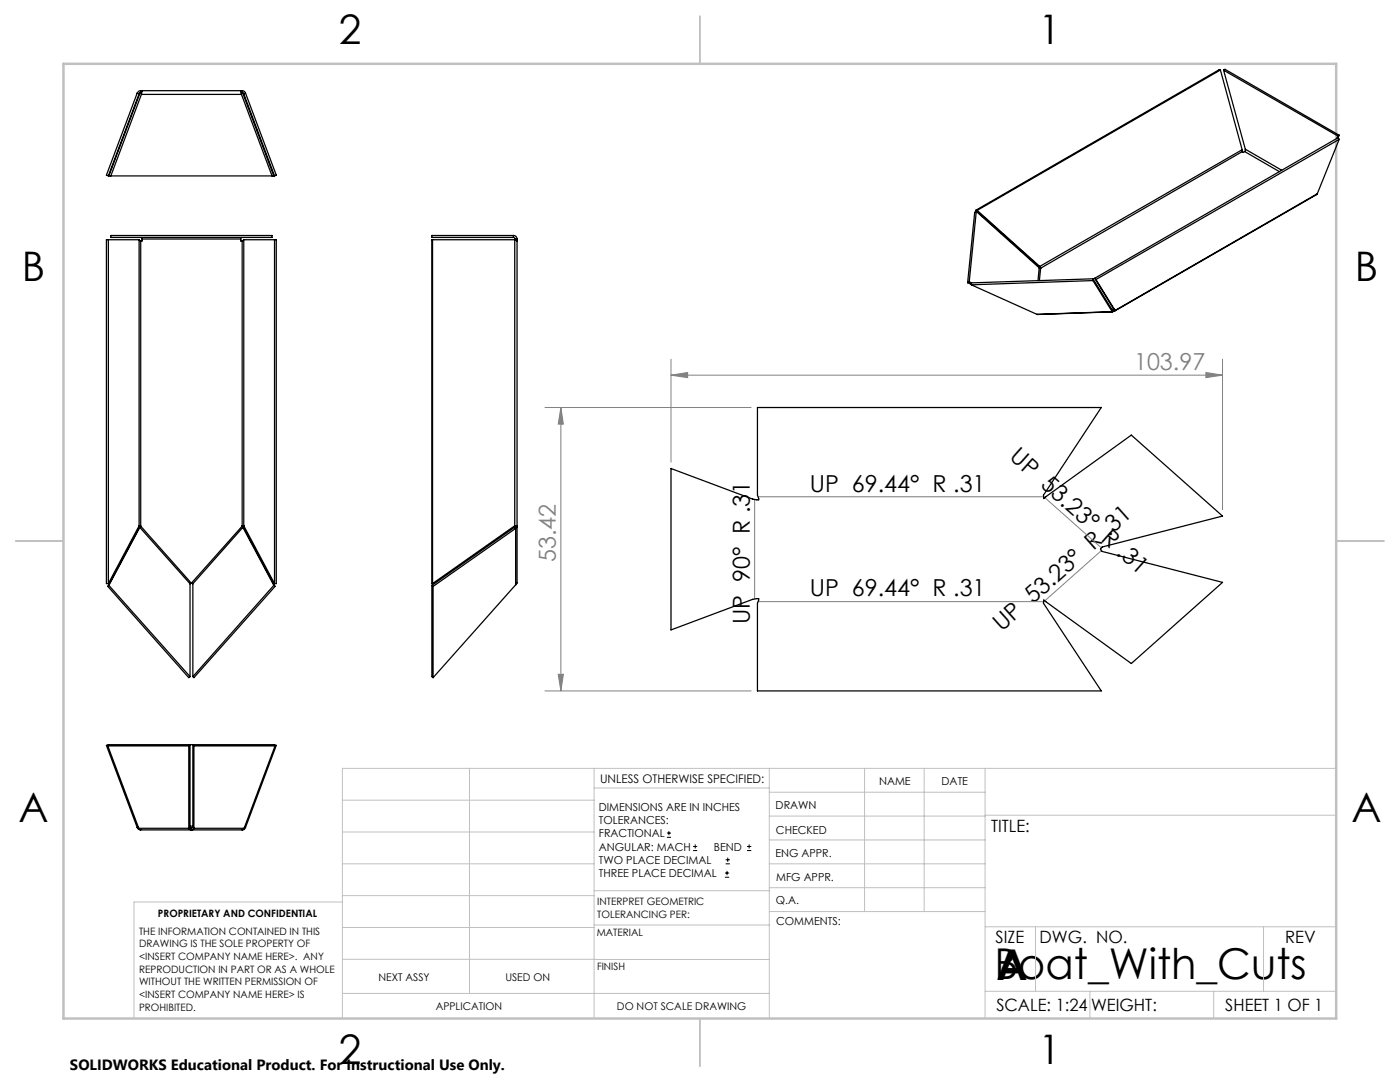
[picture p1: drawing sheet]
<svg xmlns="http://www.w3.org/2000/svg" width="279mm" height="216mm" viewBox="0 0 279 216" stroke-linecap="round" stroke-linejoin="round" font-family="sans-serif">
<g fill="none" stroke="#000" stroke-width=".2">
<path d="M133.1 167.1h.8M133.1 166.2h.8M133.5 165.8v.9M138.3 169.7h.8M138.3 168.9h.8M138.7 168.5v.8M144.7 175h.8M144.7 174.2h.8M144.8 172.4h.9M144.8 171.6h.9M145.1 173.8v.8M145.2 171.1v.9"/>
<path d="M149.1 169.7h.8M149.1 168.9h.8M149.5 168.5v.8"/>
</g>
<g fill="none" stroke="#808080" stroke-width=".2">
<path d="M133.9 74.9l3.3-.6v1.1zM133.9 71.7v20.5M133.9 74.9h110.1M240.7 74.3l3.3 .6-3.3 .5zM244 71.7v30M108.8 81.3h41.1M111.9 81.3l.5 3.3h-1zM111.9 81.3v56.6M150.6 99.7v19.8M151.3 99.1h57M208.5 99.3l11.3 10M219.8 109.9l-11.3 10"/>
<path d="M108.8 137.9h41.1M111.4 134.5h1l-.5 3.4zM151.3 120.1h57"/>
</g>
<g fill="none" stroke="#c0c0c0" stroke-width=".2">
<path d="M68.3 159.7h50.3M93.7 153.3v44.9M118.6 153.3v49.9M118.6 157.2h34.9M153.5 153.3v49.9M153.5 158.1h43.1M172.5 153.3v28.6M184.4 153.3v28.6M196.6 153.3v49.9M266.7 153.3h-198.4v49.9M68.3 178.7h50.3M68.3 172.4h50.3"/>
<path d="M68.3 166h50.3M68.3 180h-41.6v23.2M118.6 177.7h35M153.5 167.6h43.1M153.5 162.8h43.1M153.5 172.4h43.1M153.5 177.1h43.1M196.6 162.7h70.1M68.3 198.2h85.2M68.3 191.4l85.2 .1M68.3 185.1h50.3M118.6 184.6h35"/>
<path d="M153.6 181.9h43M196.6 197.8h70.1M196.6 184.9h70.1M206.7 184.9v12.9M217.5 197.8v5.4M242.2 197.8v5.4M252.2 184.9v12.9"/>
</g>
<path d="M139.7 3.2v9.5M3.1 107.9h9.6M266.7 107.9h9.5M139.7 203.2v9.6" fill="none" stroke="#c0c0c0" stroke-width=".25"/>
<path d="M12.7 12.7h254v190.5h-254z" fill="none" stroke="#c0c0c0" stroke-width=".5"/>
<g fill="#808080">
<path d="M133.9 74.9l3.3-.6v1.1zM240.7 74.3l3.3 .6-3.3 .5z"/>
<path d="M111.9 81.3l.5 3.3h-1zM111.4 134.5h1l-.5 3.4z"/>
</g>
<g fill="none" stroke="#000" stroke-width=".25">
<path d="M27.4 18.6l.4 .1M27.4 18.6l-6.2 16.4 .4 .1 6.2-16.4M27.9 18.6h.1M27.9 18.6h.4M27.9 18.6l-6.2 16.5M28.1 18.5l-.3 .2M28.1 18.1l-.4 .1-.3 .4M28.1 18.5l-.2 .1M28.1 18.1v.4M28.1 18.1h20.3M28.1 18.5h.2M28.2 18.8h20"/>
<path d="M28.2 18.8l-6.1 16.3M28.4 18.1l-.2 .7M48 18.1l.2 .7M48.1 18.5h.2M48.2 18.6h.3M48.2 18.8l6.1 16.3M48.3 18.5l.3 .2M48.3 18.1l.5 .1 .2 .4M48.3 18.5l.2 .1M48.3 18.1v.4M48.5 18.6l6.1 16.5M48.5 18.6h.1"/>
<path d="M49 18.6l-.4 .1M49 18.6l6.1 16.4-.3 .1-6.2-16.4M243.6 14l-48.6 28M243.6 14l4.3 15.9M243.6 14l-.3-.1-48.5 28M244.2 14l22.8 13.1M244.2 14l4.3 15.8M244.2 14l.3-.2 22.8 13.2M21.7 35v.1M21.7 35.1h32.9M54.8 35l-.2 .1M247.9 29.9v.4"/>
<path d="M247.9 30.3l-40.2 23.2M247.9 29.9l-40.4 23.3M248.4 30.2l-.3 .2-.2-.1M248.4 30.2l6.9 4.1M248.5 29.8l-.1 .4M248.5 29.8l7.3 4.2M262.9 38.7l-40.5 23.4M262.9 38.7l-40.4 23.2M267 27.1l-.2 .6M267.3 27.8l-.3-.3-48.5 28M267.3 27.8l-48.6 28M267.3 27.8l-4.4 10.9"/>
<path d="M267.3 27l-.3 .1M267.3 27l-.3 .6M21.6 47.8v68.7M22.1 47h32.2v.4h-32.2zM27.8 47.8l.3 .3M27.8 47.8h-6.6v68.7h.4M27.8 47.8v57.1M28.1 48.1v56.9M28.2 47.4l.2 .3M28.4 47.7h19.6M28.4 47.7v.4h-.3M48 47.7v.4h.3"/>
<path d="M48.2 47.4l-.2 .3M48.3 48.1v56.9M48.6 47.8l-.3 .3M48.6 47.8h6.5v68.7h-.3M48.6 47.8v57.1M54.8 47.8v68.7M86.3 47.8v68.7M102.4 47a.67 .67 0 0 1 .8 .7M102.4 47.4h.3l.1 .3M102.4 47h-16.2v.4h16.2M102.4 47v.4M102.7 47.8l.5 .3"/>
<path d="M102.7 47.8h-16.5v68.7h.1M102.7 47.8v57.1M102.8 47.7h.4M102.8 47.7v.1M103.2 47.7v68.7l-.3 .3M193.1 56.4l.7 .3M193.4 56.2l-.3 .2M193.4 56.2l.5 .2M193.9 56.8l13 5.9M194.8 41.9l12.5 11.2M194.8 41.9l.2 .1M194.8 42.2l-1.4 14"/>
<path d="M194.8 42.2l-.3 .2-1.4 14M194.8 42.2l12.6 11.2M195 42l12.5 11.2M207.3 53.1l.1 .3M207.3 53.1l.2 .1M207.4 53.4l.3 .1M207.4 53.4l-.2 2.6M207.5 53.2l.1 .1M207.6 53.3l.1 .2M207.6 53.3l-.2 .1M207.7 53.5l-.3 2.5M218.1 55.6l-24.3 .8 .1 .4"/>
<path d="M218.1 55.6v.4M218.1 56l-24.2 .8M218.1 56l3.9 6.2M218.1 55.6l3.8 6.2M218.5 55.5l3.8 6.2M218.5 55.5l.2 .3M218.7 55.8l3.8 6.1M206.9 62.7l.1 .1M221.9 61.8l.1 .4M221.9 61.8h.1M222 62.2l-15.1 .5M222 62.1v.1"/>
<path d="M222 61.8h-.1M222 62.1h.4M222 61.8h.2M222 61.8v.3M222.2 61.8l.2 .3M222.3 61.6l-.3 .2M222.3 61.7l-.1 .1M222.3 61.7l.2 .2M222.5 61.9l-.1 .2M133.9 93.5l16.3 6.1 1.2 .1-.2-.9v-17.5h68.6l-11.6 17.5 .1 .7 17.5-12.7 18.2 16.2-24 6.1-.4 .5 .4 .4 24 6.2-18.2 16.2-17.5-12.7-.1 .7 11.6 17.5h-68.6v-17.5l.2-.9-1.2 .1-16.3 6.1zM21.5 117l16.2 18.2 .2-.2M21.7 116.8l-.2 .2"/>
<path d="M21.7 116.8l16.2 18.2M27.7 105.4l-6.2 11.6M27.8 104.9v.1M27.8 104.9l-6.2 11.6M27.8 105h.3M27.8 105h-.1h.4M27.9 105.2l-6.2 11.6M27.9 105.2l-.2 .2M27.9 105.2l10 11.3M28.1 105l-.2 .2M28.1 105l-.4 .4M28.1 105l10 11.3"/>
<path d="M37.9 116.5v18.5M38.1 116.3l-.2 .2M38.1 116.3l-.2 .1M38.1 116.3h.1M38.2 116.3l.3 .2M38.2 116.3l.3 .1M38.5 116.5v18.5M48.3 105l.2 .2M48.3 105l.4 .4M48.3 105l-10.1 11.3M48.5 105.2l-10 11.3M48.5 105.2l6.1 11.6"/>
<path d="M48.5 105.2l.2 .2M48.5 105h-.2M48.5 105h.1h-.3M48.6 104.9l-.1 .1M48.6 104.9l6.2 11.6M48.7 105.4l6.2 11.6M54.6 116.8l-16.1 18.2M54.6 116.8l.3 .2M54.9 117l-16.2 18.2-.2-.2M86.2 116.8v18.2l.2 .2M86.2 116.8l.2 .2M86.4 117v18.2"/>
<path d="M102.7 105.2l-16.5 11.6M102.7 105.2l.2 .2M102.7 104.9l.1 .2-.1 .1M102.7 105h.1M102.7 105h.5M102.7 104.9l.5 .1M102.7 104.9l-16.4 11.6M102.9 105.4l-16.5 11.6M102.9 105.4v11.3M102.9 116.7l-16.5 18.5M103.2 105l-.3 .4M21.5 148.8l.2-.2h32.9l.3 .2"/>
<path d="M21.5 148.8h16.2M21.5 148.8l6.2 16.5M21.7 148.7h-.5l6.2 16.4M37.7 148.8l.2-.2v16.5M37.7 148.8v16.5M38.7 148.8l-.2-.2v16.5M38.7 148.8h16.2M38.7 148.8v16.5M54.8 148.7h.3l-6.1 16.4M54.9 148.8l-6.2 16.5M27.4 165.1l.2 .3M27.6 165.4l.5 .2"/>
<path d="M27.6 165l-.2 .1M27.7 165.3l.4 .3M27.7 165.3h10M27.7 165.3l-.1 .1M28.1 165.6h20.2M37.9 165.1l.2 .1M37.9 165.1l-.2 .2M37.9 164.9h.6M38.1 165.2v.4l-.4-.3M38.1 165.2h.1M38.2 165.2v.4l.4-.1 .1-.2M38.5 165.1l-.3 .1"/>
<path d="M38.5 165.1l.2 .2M38.7 165.3h10M48.7 165.3l-.4 .3M48.7 165.3l.1 .1M48.8 165.4l-.5 .2M48.8 165l.2 .1M49 165.1l-.2 .3"/>
</g>
<g font-size="8.5">
<text x="198.5" y="195.4">Boat_With_Cuts</text>
<text x="198.9" y="195.5">A</text>
</g>
<g font-size="8.1">
<text x="67.6" y="8.9">2</text>
<text x="207.3" y="8.9">1</text>
<text x="4.4" y="56.1">B</text>
<text x="270.4" y="56.1">B</text>
<text x="3.7" y="164.1">A</text>
<text x="269.7" y="164.1">A</text>
<text x="67.6" y="212.4">2</text>
<text x="207.3" y="212.4">1</text>
</g>
<g font-size="4.7" fill="#808080">
<text x="226.3" y="73.8">103.97</text>
<text x="110.9" y="112.1" transform="rotate(-90 110.9 112.1)">53.42</text>
</g>
<g font-size="4.7">
<text x="201.2" y="91.5" transform="rotate(42 201.2 91.5)">UP 53.23° R .31</text>
<text x="161.6" y="98.1">UP 69.44° R .31</text>
<text x="161.6" y="119">UP 69.44° R .31</text>
<text x="149.6" y="124.5" transform="rotate(-90 149.6 124.5)">UP 90° R .31</text>
<text x="199.9" y="126.2" transform="rotate(-42 199.9 126.2)">UP 53.23° R .31</text>
</g>
<g font-size="3.4">
<text x="197.8" y="166">TITLE:</text>
<text x="198.7" y="188.1">SIZE</text>
<text x="207.5" y="188.1">DWG. NO.</text>
<text x="256.5" y="188.2">REV</text>
<text x="198.8" y="201.7">SCALE: 1:24</text>
<text x="217.7" y="201.8">WEIGHT:</text>
<text x="244.5" y="201.7">SHEET 1 OF 1</text>
</g>
<text font-size="3" x="14" y="213.5">SOLIDWORKS Educational Product. For Instructional Use Only.</text>
<text font-size="2.4" x="119.8" y="156.2">UNLESS OTHERWISE SPECIFIED:</text>
<g font-size="2.2">
<text x="119.5" y="161.8">DIMENSIONS ARE IN INCHES</text>
<text x="154.8" y="161.4">DRAWN</text>
<text x="175.4" y="156.6">NAME</text>
<text x="187.9" y="156.7">DATE</text>
<text x="119.5" y="164.4">TOLERANCES:</text>
<text x="119.5" y="167.1">FRACTIONAL</text>
<text x="154.9" y="166.3">CHECKED</text>
<text x="119.5" y="169.7">ANGULAR: MACH</text>
<text x="119.5" y="172.4">TWO PLACE DECIMAL</text>
<text x="142.5" y="169.7">BEND</text>
<text x="154.8" y="171">ENG APPR.</text>
<text x="119.5" y="175">THREE PLACE DECIMAL</text>
<text x="154.9" y="175.7">MFG APPR.</text>
<text x="154.9" y="180.4">Q.A.</text>
<text x="154.9" y="184.6">COMMENTS:</text>
</g>
<g font-size="2.1">
<text x="75.5" y="195.7">NEXT ASSY</text>
<text x="100.9" y="195.7">USED ON</text>
<text x="86.9" y="201.5">APPLICATION</text>
<text x="123.1" y="201.6">DO NOT SCALE DRAWING</text>
</g>
<g font-size="2">
<text x="31.5" y="182.9">PROPRIETARY AND CONFIDENTIAL</text>
<text x="119.2" y="180.6">INTERPRET GEOMETRIC</text>
<text x="119.2" y="183.1">TOLERANCING PER:</text>
<text x="27.8" y="186.5">THE INFORMATION CONTAINED IN THIS</text>
<text x="27.8" y="189">DRAWING IS THE SOLE PROPERTY OF</text>
<text x="27.8" y="191.6">&lt;INSERT COMPANY NAME HERE&gt;. ANY</text>
<text x="119.1" y="186.7">MATERIAL</text>
<text x="27.8" y="194.1">REPRODUCTION IN PART OR AS A WHOLE</text>
<text x="27.8" y="196.6">WITHOUT THE WRITTEN PERMISSION OF</text>
<text x="119.1" y="193.5">FINISH</text>
<text x="27.8" y="199.1">&lt;INSERT COMPANY NAME HERE&gt; IS</text>
<text x="27.8" y="201.7">PROHIBITED.</text>
</g>
</svg>
